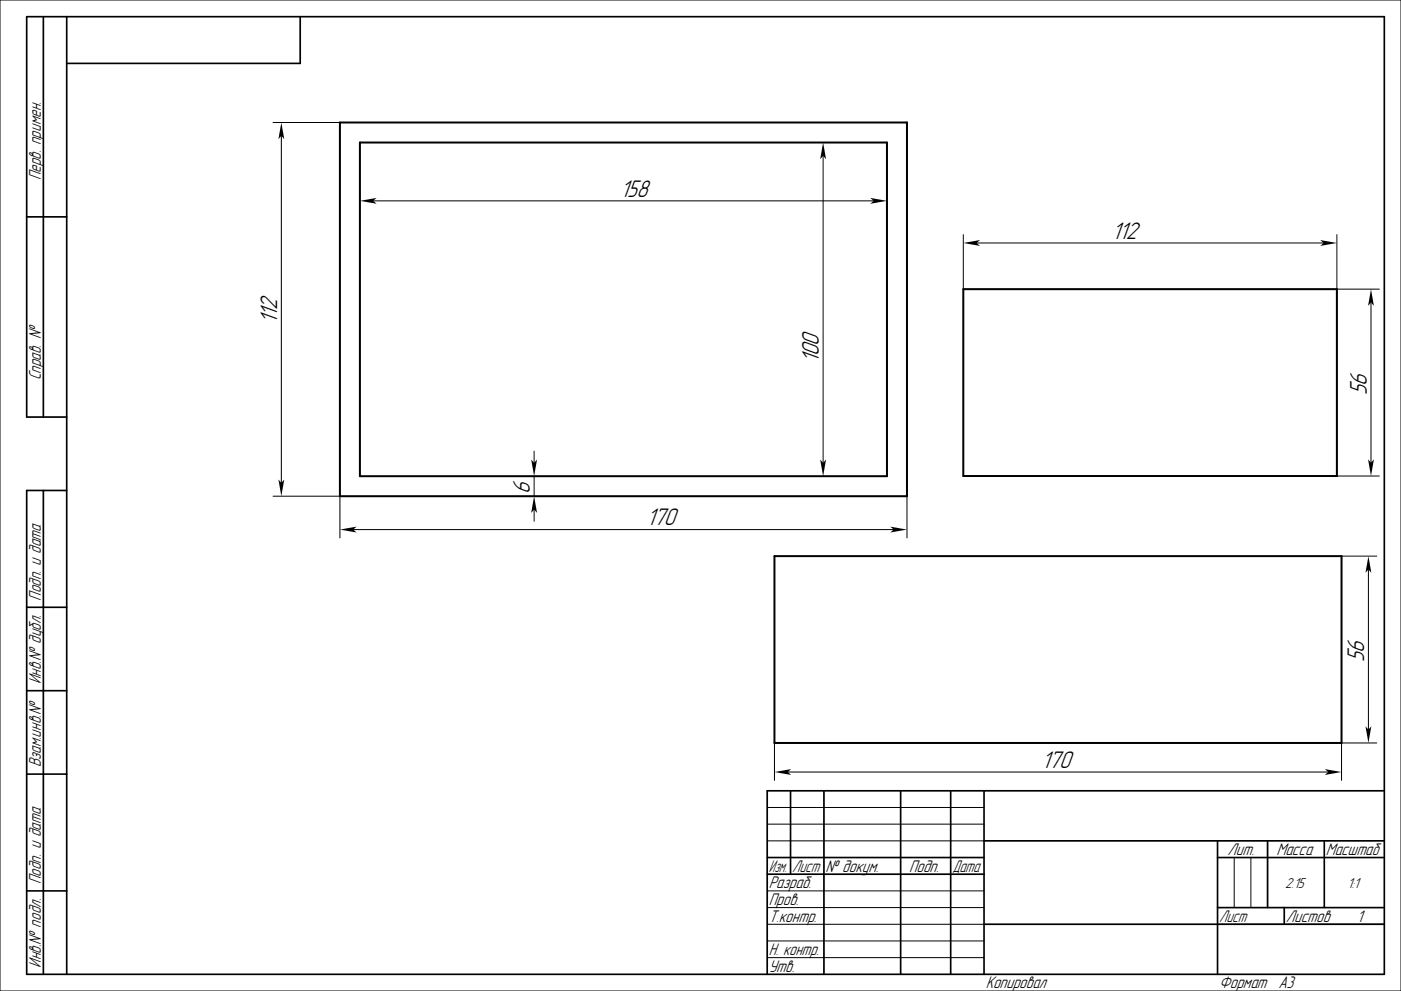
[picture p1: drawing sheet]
<svg xmlns="http://www.w3.org/2000/svg" width="420mm" height="297mm" viewBox="0 0 420 297" stroke-linecap="round" stroke-linejoin="round" font-family="sans-serif">
<g fill="none" stroke="#000" stroke-width=".3">
<path d="M0 0h420v297h-420zM81.8 36.7h20.1M84.3 40.7v104M246.8 46.7v92M111.9 60.2h150M288.8 70.3v16.4M292.8 72.8h104M400.8 70.3v16.4h12.7M411 90.7v48M160.1 135.2v3.5M81.8 148.7h20.1v12.5M105.9 158.7h162"/>
<path d="M160.1 142.7v6M160.1 152.7v3.5M271.9 148.7v12.5M400.8 142.7h12.7M402.2 166.7h10.5M410.2 170.7v48M232.2 222.7v11.2M236.2 231.4h162M412.7 222.7h-10.5v11.2M230 252h65M230 242h65M230 247h65"/>
<path d="M370 257v15M375 257v15M230 277h65M230 267h65M230 272h65M365 277h50M230 282h65M230 287h65"/>
</g>
<g fill="none" stroke="#000" stroke-width=".5">
<path d="M13 5v120M20 5v287M90 5v14h-70M8 65h12M20 125h-12v-120h407v287h-407v-145h12M13 147v145M8 182h12M8 207h12M8 232h12M237 237v25M247 237v55M270 237v55"/>
<path d="M285 237v55M295 237v55M415 237h-185v55M230 257h65M295 252h120M365 257h50M365 252v40M380 252v20M397 252v20M8 267h12M230 262h65M295 277h120"/>
<path d="M365 272h50M385 272v5"/>
</g>
<path d="M101.9 36.7h170v112h-170zM107.9 42.7h158v100h-158zM288.8 86.7h112v56h-112zM232.2 166.7h170v56h-170z" fill="none" stroke="#000" stroke-width=".6"/>
<g fill="#000">
<path d="M84.3 36.7l.9 5-.9-1-.8 1z" fill-rule="evenodd"/>
<path d="M107.9 60.2l5-.9-1 .9 1 .9z" fill-rule="evenodd"/>
<path d="M246.8 42.7l.8 5-.8-1-.9 1z" fill-rule="evenodd"/>
<path d="M260.9 59.3l5 .9-5 .9 1-.9z" fill-rule="evenodd"/>
<path d="M288.8 72.8l5-.9-1 .9 1 .9z" fill-rule="evenodd"/>
<path d="M395.8 71.9l5 .9-5 .9 1-.9z" fill-rule="evenodd"/>
<path d="M411 86.7l.9 5-.9-1-.9 1z" fill-rule="evenodd"/>
<path d="M159.2 137.7l.9 1 .9-1-.9 5z" fill-rule="evenodd"/>
<path d="M245.9 137.7l.9 1 .8-1-.8 5z" fill-rule="evenodd"/>
<path d="M410.1 137.7l.9 1 .9-1-.9 5z" fill-rule="evenodd"/>
<path d="M83.5 143.7l.8 1 .9-1-.9 5z" fill-rule="evenodd"/>
<path d="M101.9 158.7l5-.9-1 .9 1 .9z" fill-rule="evenodd"/>
<path d="M160.1 148.7l.9 5-.9-1-.9 1z" fill-rule="evenodd"/>
<path d="M266.9 157.8l5 .9-5 .9 1-.9z" fill-rule="evenodd"/>
<path d="M410.2 166.7l.9 5-.9-1-.8 1z" fill-rule="evenodd"/>
<path d="M409.4 217.7l.8 1 .9-1-.9 5z" fill-rule="evenodd"/>
<path d="M232.2 231.4l5-.9-1 .9 1 .9z" fill-rule="evenodd"/>
<path d="M397.2 230.5l5 .9-5 .9 1-.9z" fill-rule="evenodd"/>
</g>
<g font-size="6.7">
<text x="185.9" y="58.9">158</text>
<text x="333.3" y="71.6">112</text>
<text x="83.1" y="97.1" transform="rotate(-90 83.1 97.1)">112</text>
<text x="245.5" y="108.9" transform="rotate(-90 245.5 108.9)">100</text>
<text x="409.8" y="118.4" transform="rotate(-90 409.8 118.4)">56</text>
<text x="158.9" y="148" transform="rotate(-90 158.9 148)">6</text>
<text x="193.8" y="157.5">170</text>
<text x="409" y="198.4" transform="rotate(-90 409 198.4)">56</text>
<text x="312.2" y="230.1">170</text>
</g>
<g font-size="4.7">
<text x="12.2" y="54" transform="rotate(-90 12.2 54)">Перв. примен.</text>
<text x="12.2" y="114" transform="rotate(-90 12.2 114)">Справ. №</text>
<text x="12.2" y="180" transform="rotate(-90 12.2 180)">Подп. и дата</text>
<text x="12.2" y="205" transform="rotate(-90 12.2 205)">Инв.№ дубл.</text>
<text x="12.2" y="230" transform="rotate(-90 12.2 230)">Взам.инв.№</text>
<text x="368" y="256.2">Лит.</text>
<text x="382.7" y="256.2">Масса</text>
<text x="397.5" y="256.2">Масштаб</text>
<text x="230.5" y="261.3">Изм.</text>
<text x="237.5" y="261.3">Лист</text>
<text x="247.5" y="261.3">№ докум.</text>
<text x="272.5" y="261.3">Подп.</text>
<text x="285.5" y="261.3">Дата</text>
<text x="12.2" y="265" transform="rotate(-90 12.2 265)">Подп. и дата</text>
<text x="230.5" y="266.3">Разраб.</text>
<text x="230.5" y="271.3">Пров.</text>
<text x="230.5" y="276.3">Т.контр.</text>
<text x="365.5" y="276.2">Лист</text>
<text x="385.5" y="276.2">Листов</text>
<text x="406.8" y="276.3">1</text>
<text x="230.5" y="286.3">Н. контр.</text>
<text x="12.2" y="290" transform="rotate(-90 12.2 290)">Инв.№ подл.</text>
<text x="230.5" y="291.3">Утв.</text>
<text x="295.5" y="296.3">Копировал</text>
<text x="365.5" y="296.3">Формат</text>
<text x="383.2" y="296.3">A3</text>
</g>
<g font-size="4">
<text x="385.3" y="266">2.15</text>
<text x="404" y="266">1:1</text>
</g>
</svg>
